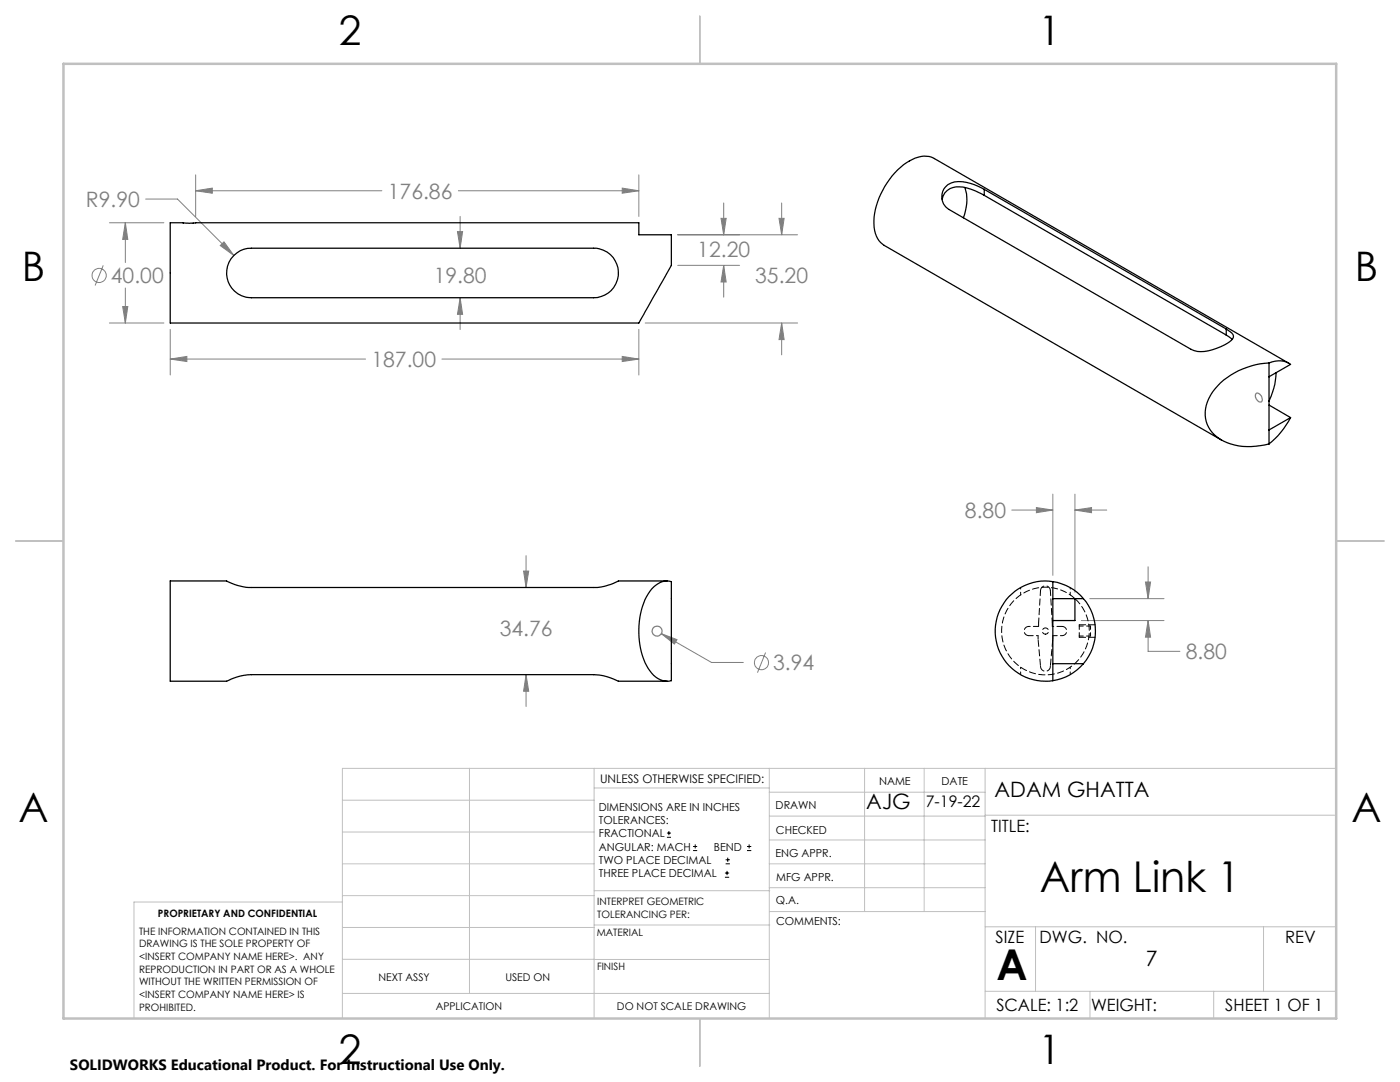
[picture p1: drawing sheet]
<svg xmlns="http://www.w3.org/2000/svg" width="279mm" height="216mm" viewBox="0 0 279 216" stroke-linecap="round" stroke-linejoin="round" font-family="sans-serif">
<g fill="none" stroke="#808080" stroke-width=".2">
<path d="M29.1 39.7h6.3l11.3 11.3M39.1 38.1l3.3-.6v1.1zM39.1 34.9v8.3M39.1 38.1h37.1M91.5 38.1h36M124.2 37.5l3.3 .6-3.3 .5zM127.5 34.9v8.3M20.6 53l-1.6 4M21.8 44.4h10.9M25 44.4l.5 3.4h-1zM25 44.4v8M25 57.5v7"/>
<path d="M44 49l.7-.7 2 2.7zM91.3 46.2h1l-.5 3.3zM91.8 59.4l.5 3.3h-1zM91.8 43.2v6.3M91.8 59.4v6.4M135.3 46.8h23.9M135.3 53h12.3M143.9 43.6h1l-.5 3.2zM144.4 53l.5 3.3h-1zM144.4 40.5v6.3M144.4 53v6.3M155.5 43.6h1l-.5 3.2z"/>
<path d="M156 40.5v6.3M21.8 64.5h10.9M24.5 61.2h1l-.5 3.3zM34 71.6l3.3-.5v1zM34 65.7v9.1M34 71.6h39M88.2 71.6h39.3M124.2 71.1l3.3 .5-3.3 .5zM127.5 65.7v9.1M128.8 64.5h30.4M156 64.5l.5 3.3h-1zM156 64.5v6.3"/>
<path d="M210.1 98.6v16.2M214.5 98.6v19.6M104.5 113.9h1l-.5 3.3zM105 110.9v6.3M201.9 101.8h8.2M206.8 101.3l3.3 .5-3.3 .5zM214.5 101.8l3.3-.5v1zM214.5 101.8h6.4M217.5 119.5h14.8M228.6 116.1h1l-.5 3.4zM229.1 113.1v6.4M105 134.6l.5 3.3h-1z"/>
<path d="M105 134.6v6.4M132 126.4l3.1 1.2-.5 .9zM132 126.4l10 5.8h6.3M152.8 130.2l-1.6 4M215.8 123.8h16.5M229.1 123.8l.5 3.3h-1zM229.1 123.8v6.2h6.4"/>
<circle cx="19.8" cy="55" r="1.41"/>
<circle cx="152" cy="132.2" r="1.41"/>
</g>
<g fill="none" stroke="#000" stroke-width=".2">
<path d="M133.1 167.1h.8M133.1 166.2h.8M133.5 165.8v.9M138.3 169.7h.8M138.3 168.9h.8M138.7 168.5v.8M144.7 175h.8M144.7 174.2h.8M144.8 172.4h.9M144.8 171.6h.9M145.1 173.8v.8M145.2 171.1v.9"/>
<path d="M149.1 169.7h.8M149.1 168.9h.8M149.5 168.5v.8"/>
</g>
<g fill="none" stroke="#808080" stroke-width=".25">
<path d="M250.6 78.6a.95 .95 0 0 1 1.3 .9 .52 .52 0 0 1-.3 .7 .52 .52 0 0 1-.7-.3l-.4-.7z"/>
<circle cx="131.1" cy="125.9" r="1"/>
</g>
<g fill="none" stroke="#c0c0c0" stroke-width=".2">
<path d="M68.3 159.7h50.3M93.7 153.3v44.9M118.6 153.3v49.9M118.6 157.2h34.9M153.5 153.3v49.9M153.5 158.1h43.1M172.5 153.3v28.6M184.4 153.3v28.6M196.6 153.3v49.9M266.7 153.3h-198.4v49.9M68.3 178.7h50.3M68.3 172.4h50.3"/>
<path d="M68.3 166h50.3M68.3 180h-41.6v23.2M118.6 177.7h35M153.5 167.6h43.1M153.5 162.8h43.1M153.5 172.4h43.1M153.5 177.1h43.1M196.6 162.7h70.1M68.3 198.2h85.2M68.3 191.4l85.2 .1M68.3 185.1h50.3M118.6 184.6h35"/>
<path d="M153.6 181.9h43M196.6 197.8h70.1M196.6 184.9h70.1M206.7 184.9v12.9M217.5 197.8v5.4M242.2 197.8v5.4M252.2 184.9v12.9"/>
</g>
<path d="M139.7 3.2v9.5M3.1 107.9h9.6M266.7 107.9h9.5M139.7 203.2v9.6" fill="none" stroke="#c0c0c0" stroke-width=".25"/>
<path d="M12.7 12.7h254v190.5h-254z" fill="none" stroke="#c0c0c0" stroke-width=".5"/>
<path d="M105 134.6l.5 3.3h-1zM104.5 113.9h1l-.5 3.3zM132 126.4l2.6 2.1 .5-.9zM34 71.6l3.3-.5v1zM124.2 71.1l3.3 .5-3.3 .5zM24.5 61.2h1l-.5 3.3zM25 44.4l.5 3.4h-1zM124.2 37.5l3.3 .6-3.3 .5zM39.1 38.1l3.3-.6v1.1zM91.8 59.4l.5 3.3h-1zM91.3 46.2h1l-.5 3.3zM143.9 43.6h1l-.5 3.2zM144.4 53l.5 3.3h-1zM156 64.5l.5 3.3h-1zM155.5 43.6h1l-.5 3.2zM44 49l2.7 2-2-2.7zM206.8 101.3l3.3 .5-3.3 .5zM214.5 101.8l3.3-.5v1zM229.1 123.8l.5 3.3h-1zM228.6 116.1h1l-.5 3.4z" fill="#808080"/>
<g fill="none" stroke="#000" stroke-width=".25">
<path d="M192.5 37.4a8.6 8.6 0 0 1-.2 6.1M196.4 37.8a9.9 9.9 0 0 0-5.9-1.5 2.98 2.98 0 0 0-2.5 2.4 2.98 2.98 0 0 0 1.4 3.1l48.3 27.9a7 7 0 0 0 5.9-.5l1.8-1a1.11 1.11 0 0 0 .7-1 1.11 1.11 0 0 0-.7-1.1l-.7-.4M196.4 39a10.7 10.7 0 0 0-5.6-1.7 3 3 0 0 0-2.8 2.5M196.4 37.8l48.3 27.9M196.4 39l48.3 27.9M196.4 37.8v1.2M36.5 44.4h-2.5v20.1h93.5l6.5-11.5v-6.2h-6.5v-2.4l-90.9 .1M46.7 50.9a4.6 4.6 0 0 1 3.5-1.4h68.3a4.9 4.9 0 0 1 4.9 5 4.9 4.9 0 0 1-4.9 4.9h-68.3a4.9 4.9 0 0 1-4.6-3.1 4.9 4.9 0 0 1 1.1-5.4zM244.7 66.9l1.2 .8M244.7 65.7v1.2M253.3 72.4a4.3 4.3 0 0 1 4.3 .3l-4.3 2.5M253.3 72.4a14.7 14.7 0 0 0-11.7 6.5 6.2 6.2 0 0 0 3.3 9.4 13.6 13.6 0 0 0 8.4 .3"/>
<path d="M253.3 72.4v16.2M254.7 74.4a14.6 14.6 0 0 1-1.4 5.7M257.2 72.5l-70.7-40.9a4.8 4.8 0 0 0-5 .5 15.4 15.4 0 0 0-7.1 13.3 4.6 4.6 0 0 0 2.1 3.6l67.3 38.8M253.3 80.8l4.3 2.5M257.6 83.3a16.5 16.5 0 0 1-4.3 5.3M257.6 83.3l-4.3 2.5M45.2 115.9h-11.2v20h11.3a11.5 11.5 0 0 1 4.9-1.3h68.3a12.1 12.1 0 0 1 4.9 1.3h9.7M45.2 116v-.1a10.7 10.7 0 0 0 5 1.3h68.3a11.7 11.7 0 0 0 4.9-1.2M123.4 115.9h9.7M130.1 117.5a3.8 3.8 0 0 1 3.9-1.4v19.7a4.3 4.3 0 0 1-4.6-2.4 15.7 15.7 0 0 1 0-14.9zM210.1 116.1a9.8 9.8 0 0 1 6.1 3.4M210.1 116.1a10 10 0 0 0-11.5 9.8 10 10 0 0 0 11.5 9.9"/>
<path d="M210.1 116.1v19.7M210.1 119.5h6.1M214.5 119.5h.1M214.5 119.5v4.3h-4.4M216.2 119.5a10 10 0 0 1 0 12.9M210.1 132.4h6.1M216.2 132.4a9.8 9.8 0 0 1-6.1 3.4"/>
</g>
<path d="M214.5 119.5a8.7 8.7 0 0 1-2.9 14.7 8.7 8.7 0 0 1-11.6-9.6 8.7 8.7 0 0 1 13.9-5.7l.6 .5" fill="none" stroke="#000" stroke-width=".2" stroke-dasharray="1.3 .6" stroke-dashoffset="-.1"/>
<path d="M203.7 118.7v-1.5M213.6 118.7v-1.5M203.7 134.6v-1.5M213.6 134.6v-1.5" fill="none" stroke="#000" stroke-width=".2" stroke-dasharray="1.3 .6" stroke-dashoffset=".7"/>
<path d="M208.6 126.5a.62 .62 0 0 0 .6-.8 .62 .62 0 0 0-1-.2 .62 .62 0 0 0 .2 1h.2M215.4 126.9v-2M217.6 126.9v-2" fill="none" stroke="#000" stroke-width=".2" stroke-dasharray="1.3 .6" stroke-dashoffset=".6"/>
<path d="M207.7 117.9a.99 .99 0 0 1 .9-1 .99 .99 0 0 1 1 1M209.6 132.9a.98 .98 0 0 1-.9 1 .98 .98 0 0 1-1-.9M215.4 127.2v-.3M215.4 124.9v-.2M215.4 127.2h3.2M218.6 124.7h-3.2" fill="none" stroke="#000" stroke-width=".2" stroke-dasharray="1.3 .6"/>
<path d="M215.4 124.9h2.2M215.4 126.9h2.2" fill="none" stroke="#000" stroke-width=".2" stroke-dasharray="1.3 .6" stroke-dashoffset=".5"/>
<path d="M205.3 126.8a.92 .92 0 0 1-.9-.9 .92 .92 0 0 1 .9-.9M212 125a.92 .92 0 0 1 .9 .9 .92 .92 0 0 1-.9 .9" fill="none" stroke="#000" stroke-width=".2" stroke-dasharray="1.3 .6" stroke-dashoffset=".1"/>
<path d="M205.3 125h2M210 125h2" fill="none" stroke="#000" stroke-width=".2" stroke-dasharray="1.3 .6" stroke-dashoffset="1"/>
<path d="M207.2 126.8h-1.9M212 126.8h-1.9" fill="none" stroke="#000" stroke-width=".2" stroke-dasharray="1.3 .6" stroke-dashoffset=".9"/>
<path d="M209.6 117.9l.4 6.4M207.3 124.3l.4-6.4" fill="none" stroke="#000" stroke-width=".2" stroke-dasharray="1.3 .6" stroke-dashoffset=".3"/>
<path d="M207.2 127.5v-.7M207.3 125v-.7M210 124.3v.7M210.1 126.8v.7" fill="none" stroke="#000" stroke-width=".2" stroke-dasharray="1.3 .6" stroke-dashoffset=".4"/>
<path d="M207.7 133l-.5-5.5M210.1 127.5l-.5 5.4" fill="none" stroke="#000" stroke-width=".2" stroke-dasharray="1.3 .6" stroke-dashoffset="-.2"/>
<g font-size="8.5">
<text x="207.5" y="178">Arm Link 1</text>
<text x="198.9" y="195.5">A</text>
</g>
<g font-size="8.1">
<text x="67.6" y="8.9">2</text>
<text x="207.3" y="8.9">1</text>
<text x="4.4" y="56.2">B</text>
<text x="270.4" y="56.2">B</text>
<text x="3.7" y="164.1">A</text>
<text x="269.7" y="164.1">A</text>
<text x="67.6" y="212.4">2</text>
<text x="207.3" y="212.4">1</text>
</g>
<g font-size="4.2" fill="#808080">
<text x="17.1" y="41.3">R9.90</text>
<text x="77.4" y="39.6">176.86</text>
<text x="139.2" y="51.3">12.20</text>
<text x="22.1" y="56.5">40.00</text>
<text x="86.6" y="56.5">19.80</text>
<text x="150.7" y="56.5">35.20</text>
<text x="74.1" y="73.2">187.00</text>
<text x="192.6" y="103.4">8.80</text>
<text x="99.7" y="126.9">34.76</text>
<text x="236.7" y="131.6">8.80</text>
<text x="154.3" y="133.8">3.94</text>
</g>
<g font-size="4.2">
<text x="172.9" y="161.5">AJG</text>
<text x="198.5" y="159.1">ADAM GHATTA</text>
<text x="228.6" y="192.8">7</text>
</g>
<g font-size="3.4">
<text x="197.8" y="166">TITLE:</text>
<text x="198.7" y="188.1">SIZE</text>
<text x="207.5" y="188.1">DWG. NO.</text>
<text x="256.5" y="188.2">REV</text>
<text x="198.8" y="201.7">SCALE: 1:2</text>
<text x="217.7" y="201.8">WEIGHT:</text>
<text x="244.5" y="201.7">SHEET 1 OF 1</text>
</g>
<text font-size="3.2" x="184.8" y="161.1">7-19-22</text>
<text font-size="3" x="14" y="213.5">SOLIDWORKS Educational Product. For Instructional Use Only.</text>
<text font-size="2.4" x="119.8" y="156.2">UNLESS OTHERWISE SPECIFIED:</text>
<g font-size="2.2">
<text x="119.5" y="161.8">DIMENSIONS ARE IN INCHES</text>
<text x="154.8" y="161.4">DRAWN</text>
<text x="175.4" y="156.6">NAME</text>
<text x="187.9" y="156.7">DATE</text>
<text x="119.5" y="164.4">TOLERANCES:</text>
<text x="119.5" y="167.1">FRACTIONAL</text>
<text x="154.9" y="166.3">CHECKED</text>
<text x="119.5" y="169.7">ANGULAR: MACH</text>
<text x="119.5" y="172.4">TWO PLACE DECIMAL</text>
<text x="142.5" y="169.7">BEND</text>
<text x="154.8" y="171">ENG APPR.</text>
<text x="119.5" y="175">THREE PLACE DECIMAL</text>
<text x="154.9" y="175.7">MFG APPR.</text>
<text x="154.9" y="180.4">Q.A.</text>
<text x="154.9" y="184.6">COMMENTS:</text>
</g>
<g font-size="2.1">
<text x="75.5" y="195.7">NEXT ASSY</text>
<text x="100.9" y="195.7">USED ON</text>
<text x="86.9" y="201.5">APPLICATION</text>
<text x="123.1" y="201.6">DO NOT SCALE DRAWING</text>
</g>
<g font-size="2">
<text x="31.5" y="182.9">PROPRIETARY AND CONFIDENTIAL</text>
<text x="119.2" y="180.6">INTERPRET GEOMETRIC</text>
<text x="119.2" y="183.1">TOLERANCING PER:</text>
<text x="27.8" y="186.5">THE INFORMATION CONTAINED IN THIS</text>
<text x="27.8" y="189">DRAWING IS THE SOLE PROPERTY OF</text>
<text x="27.8" y="191.6">&lt;INSERT COMPANY NAME HERE&gt;. ANY</text>
<text x="119.1" y="186.7">MATERIAL</text>
<text x="27.8" y="194.1">REPRODUCTION IN PART OR AS A WHOLE</text>
<text x="27.8" y="196.6">WITHOUT THE WRITTEN PERMISSION OF</text>
<text x="119.1" y="193.5">FINISH</text>
<text x="27.8" y="199.1">&lt;INSERT COMPANY NAME HERE&gt; IS</text>
<text x="27.8" y="201.7">PROHIBITED.</text>
</g>
</svg>
